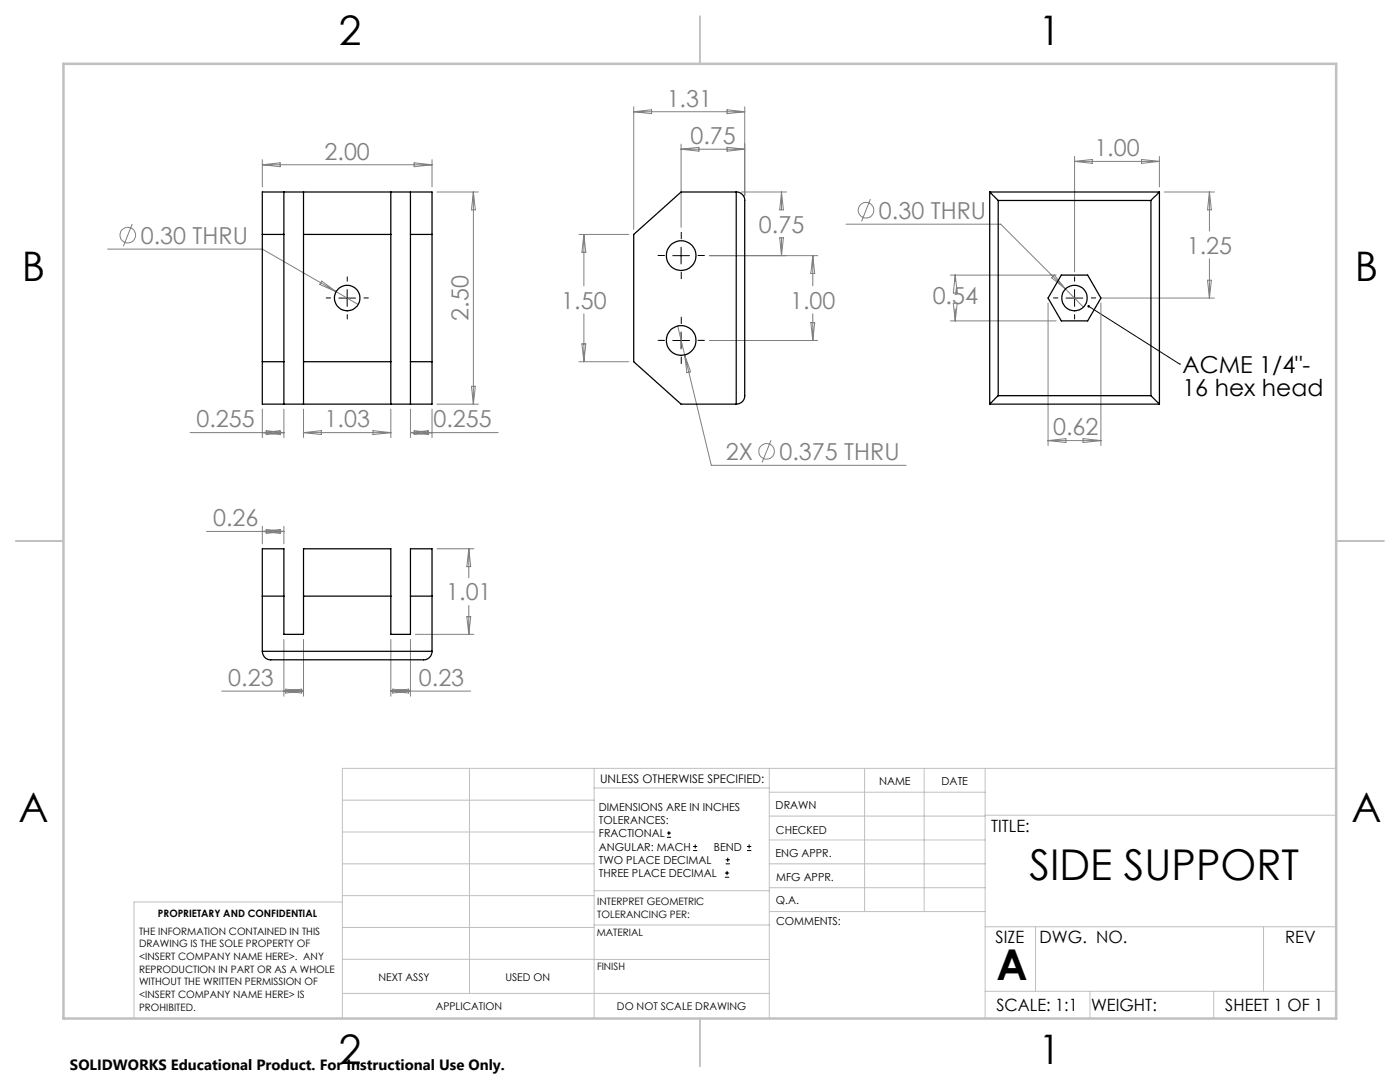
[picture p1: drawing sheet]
<svg xmlns="http://www.w3.org/2000/svg" width="279mm" height="216mm" viewBox="0 0 279 216" stroke-linecap="round" stroke-linejoin="round" font-family="sans-serif">
<g fill="none" stroke="#808080" stroke-width=".2">
<path d="M52.4 31.9v5.4M52.4 32.9l3.5-.4v.8zM52.4 32.9h33.8M82.7 32.5l3.5 .4-3.5 .4zM86.2 31.9v5.4M87.2 38.3h8.3M94.5 38.3l.4 3.6h-.8zM94.5 38.3v42.3M126.5 21.3v24.5M126.5 22.3h22.1M126.5 22.3l3.5-.4v.8zM135.9 28.8v16.6"/>
<path d="M135.9 29.8h12.7M135.9 29.8l3.6-.4v.8zM145.1 29.4l3.5 .4-3.5 .4zM145.1 21.9l3.5 .4-3.5 .4zM148 38.3h9M148.6 21.3v17.7M156 38.3v3.6M156 38.3l.4 3.6h-.8zM173.7 39.7l-1.8 4.5M214.5 31.2v23.1M214.5 32.2h16.9M214.5 32.2l3.5-.4v.8z"/>
<path d="M227.8 31.8l3.6 .4-3.6 .4zM231.4 31.2v6.1M232.4 38.3h10M241.4 38.3l.4 3.6h-.8zM241.4 38.3v7.8M21.5 49.7h30.9l14.7 8.5M26.4 44.7l-1.8 4.4M64.2 56.1l2.9 2.1-3.3-1.4zM67.1 58.2l4.4 2.5M115.5 46.8h10M116.5 46.8v10.2M116.5 46.8l.4 3.5h-.8z"/>
<path d="M141.6 51h21.6M155.6 47.4h.8l-.4 3.6zM156 47.4v3.6M162.2 51v6M162.2 51l.4 3.6h-.8zM168.8 44.7h30.9l13 13M189.7 54.9h21.1M190.6 54.9v1.2M190.6 54.9l.4 3.6h-.7zM209.9 55.4l.5-.5 2.3 2.8zM212.7 57.7l3.5 3.6M219.6 59.5h22.8"/>
<path d="M241 55.9h.8l-.4 3.6zM241.4 51.6v7.9M94.1 77.1h.8l-.4 3.5zM115.5 72.2h10M116.1 68.6h.8l-.4 3.6zM116.5 62.6v9.6M135.3 65.1l1.3 5.7M136.6 70.8l5.4 22.1h38.8M136.6 70.8l1.2 3.4-.7 .2zM141.6 67.9h21.6M161.8 64.4h.8l-.4 3.5zM162.2 62.6v5.3"/>
<path d="M189.7 64h21.1M190.3 60.5h.7l-.4 3.5zM190.6 61.6v2.4M209.2 60.5v28.4M219.7 60.5v28.4M37.9 86.3h18.8M52.4 81.6v5.7M52.4 86.3l3.5-.4v.8zM53.1 85.9l3.6 .4-3.6 .4zM56.7 81.6v5.7M60.6 86.3h17.4M60.6 81.6v5.7"/>
<path d="M60.6 86.3l3.5-.4v.8zM74.4 85.9l3.6 .4-3.6 .4zM78 81.6v5.7M81.9 81.6v5.7M81.9 86.3h17.5M81.9 86.3l3.5-.4v.8zM82.7 85.9l3.5 .4-3.5 .4zM86.2 81.6v5.7M87.2 80.6h8.3M153.9 87.8l-1.8 4.5M209.2 87.9h10.5M209.2 87.9l3.5-.4v.8z"/>
<path d="M216.1 87.5l3.6 .4-3.6 .4zM41.2 106h15.5M52.4 105v3.5M52.4 106l3.5-.3v.7zM53.1 105.7l3.6 .3-3.6 .4zM56.7 105v3.5M87.2 109.5h7.4M93.6 109.5v5.8M93.6 109.5l.3 3.6h-.7zM44.2 137.9h16.4M56.7 127.6v11.3M56.7 137.9l3.5-.4v.8z"/>
<path d="M57 137.5l3.6 .4-3.6 .4zM60.6 127.6v11.3M78 127.6v11.3M78 137.9h15.9M78 137.9l3.6-.4v.8zM78.4 137.5l3.5 .4-3.5 .4zM81.9 127.6v11.3M82.9 126.6h11.7M93.2 123h.7l-.3 3.6zM93.6 120.8v5.8"/>
<circle cx="25.5" cy="46.9" r="1.55"/>
<circle cx="172.8" cy="41.9" r="1.55"/>
<circle cx="153" cy="90.1" r="1.55"/>
</g>
<g fill="none" stroke="#000" stroke-width=".2">
<path d="M67.6 59.5h3.3M69.3 57.8v3.3M134.3 51h3.3M135.9 49.3v3.4M212.8 59.5h3.3M214.5 57.8v3.3M134.3 67.9h3.3M135.9 66.3v3.3M217.2 61.1l18.2 11.5M235.4 72.6h.1M133.1 167.1h.8M133.1 166.2h.8"/>
<path d="M133.5 165.8v.9M138.3 169.7h.8M138.3 168.9h.8M138.7 168.5v.8M144.7 175h.8M144.7 174.2h.8M144.8 172.4h.9M144.8 171.6h.9M145.1 173.8v.8M145.2 171.1v.9M149.1 169.7h.8M149.1 168.9h.8"/>
<path d="M149.5 168.5v.8"/>
</g>
<g fill="none" stroke="#000" stroke-width=".2" stroke-dasharray="15.2 1.3 1.3 1.3">
<path d="M66 59.5h-.9M69.3 56.1v-.9M72.6 59.5h.9M132.6 51h-1.3M136 54.3v1.3M136 47.7v-1.3M139.3 51h1.3M211.1 59.5h-.9M214.5 56.1v-.9M217.8 59.5h.9M69.3 62.8v.9M132.6 67.9h-1.3"/>
<path d="M136 71.3v1.2M136 64.6v-1.3M139.3 67.9h1.3M214.5 62.8v.9"/>
</g>
<g fill="none" stroke="#c0c0c0" stroke-width=".2">
<path d="M68.3 159.7h50.3M93.7 153.3v44.9M118.6 153.3v49.9M118.6 157.2h34.9M153.5 153.3v49.9M153.5 158.1h43.1M172.5 153.3v28.6M184.4 153.3v28.6M196.6 153.3v49.9M266.7 153.3h-198.4v49.9M68.3 178.7h50.3M68.3 172.4h50.3"/>
<path d="M68.3 166h50.3M68.3 180h-41.6v23.2M118.6 177.7h35M153.5 167.6h43.1M153.5 162.8h43.1M153.5 172.4h43.1M153.5 177.1h43.1M196.6 162.7h70.1M68.3 198.2h85.2M68.3 191.4l85.2 .1M68.3 185.1h50.3M118.6 184.6h35"/>
<path d="M153.6 181.9h43M196.6 197.8h70.1M196.6 184.9h70.1M206.7 184.9v12.9M217.5 197.8v5.4M242.2 197.8v5.4M252.2 184.9v12.9"/>
</g>
<path d="M139.7 3.2v9.5M3.1 107.9h9.6M266.7 107.9h9.5M139.7 203.2v9.6" fill="none" stroke="#c0c0c0" stroke-width=".25"/>
<path d="M12.7 12.7h254v190.5h-254z" fill="none" stroke="#c0c0c0" stroke-width=".5"/>
<path d="M217 61a.25 .25 0 0 1 .4 0 .25 .25 0 0 1-.1 .4 .25 .25 0 0 1-.3-.3v-.1l.2 .1z" fill="#000"/>
<g fill="none" stroke="#000" stroke-width=".25">
<path d="M52.4 38.3h33.8v42.3h-33.8zM56.7 38.3v42.3M60.6 38.3v42.3M78 38.3v42.3M81.9 38.3v42.3M146.9 38.3a1.69 1.69 0 0 1 1.7 1.7v39a1.69 1.69 0 0 1-1.7 1.6M146.9 38.3v42.3M146.9 38.3h-11l-9.4 8.5v25.4l9.4 8.4h11M197.5 38.3l1.7 1.7M197.5 38.3h33.9M197.5 38.3v42.3M231.4 38.3l-1.7 1.7"/>
<path d="M231.4 38.3v42.3M52.4 46.8h4.3M60.6 46.8h17.4M81.9 46.8h4.3M199.2 40v39M199.2 40h30.5M211.8 54.9h5.3l2.6 4.6-2.6 4.5h-5.3l-2.6-4.5zM229.7 40v39M52.4 72.2h4.3M60.6 72.2h17.4M81.9 72.2h4.3M199.2 79l-1.7 1.6"/>
<path d="M199.2 79h30.5M229.7 79l1.7 1.6M197.5 80.6h33.9M52.4 119h4.3M60.6 119h17.4M81.9 119h4.3M52.4 130a1.69 1.69 0 0 0 1.6 1.7h30.5a1.69 1.69 0 0 0 1.7-1.7M52.4 130v-20.5h4.3v17.1h3.9v-17.1h17.4v17.1h3.9v-17.1h4.3v20.5M52.4 130h33.8"/>
<circle cx="69.3" cy="59.5" r="2.55"/>
<circle cx="135.9" cy="51" r="2.96"/>
<circle cx="214.4" cy="59.5" r="2.55"/>
<circle cx="135.9" cy="68" r="2.96"/>
</g>
<g font-size="8.5">
<text x="205.5" y="175.5">SIDE SUPPORT</text>
<text x="198.9" y="195.5">A</text>
</g>
<g font-size="8.1">
<text x="67.6" y="8.9">2</text>
<text x="207.3" y="8.9">1</text>
<text x="4.4" y="56.2">B</text>
<text x="270.4" y="56.2">B</text>
<text x="3.7" y="164.1">A</text>
<text x="269.7" y="164.1">A</text>
<text x="67.6" y="212.4">2</text>
<text x="207.3" y="212.4">1</text>
</g>
<g font-size="4.7" fill="#808080">
<text x="133" y="21.3">1.31</text>
<text x="137.8" y="28.7">0.75</text>
<text x="64.8" y="31.8">2.00</text>
<text x="218.4" y="31.2">1.00</text>
<text x="151.5" y="46.4">0.75</text>
<text x="175.4" y="43.6">0.30 THRU</text>
<text x="28.1" y="48.6">0.30 THRU</text>
<text x="236.9" y="50.6">1.25</text>
<text x="93.5" y="64" transform="rotate(-90 93.5 64)">2.50</text>
<text x="112" y="61.6">1.50</text>
<text x="157.7" y="61.6">1.00</text>
<text x="186.1" y="60.6">0.54</text>
<text x="39.2" y="85.3">0.255</text>
<text x="64.8" y="85.3">1.03</text>
<text x="86.5" y="85.3">0.255</text>
<text x="210.2" y="86.9">0.62</text>
<text x="144.9" y="91.8">2X</text>
<text x="155.6" y="91.8">0.375 THRU</text>
<text x="42.5" y="105">0.26</text>
<text x="89.1" y="119.8">1.01</text>
<text x="45.6" y="136.9">0.23</text>
<text x="83.6" y="136.9">0.23</text>
</g>
<g font-size="4.7">
<text x="236" y="74.4">ACME 1/4&quot;-</text>
<text x="236" y="78.9">16 hex head</text>
</g>
<g font-size="3.4">
<text x="197.8" y="166">TITLE:</text>
<text x="198.7" y="188.1">SIZE</text>
<text x="207.5" y="188.1">DWG. NO.</text>
<text x="256.5" y="188.2">REV</text>
<text x="198.8" y="201.7">SCALE: 1:1</text>
<text x="217.7" y="201.8">WEIGHT:</text>
<text x="244.5" y="201.7">SHEET 1 OF 1</text>
</g>
<text font-size="3" x="14" y="213.5">SOLIDWORKS Educational Product. For Instructional Use Only.</text>
<text font-size="2.4" x="119.8" y="156.2">UNLESS OTHERWISE SPECIFIED:</text>
<g font-size="2.2">
<text x="119.5" y="161.8">DIMENSIONS ARE IN INCHES</text>
<text x="154.8" y="161.4">DRAWN</text>
<text x="175.4" y="156.6">NAME</text>
<text x="187.9" y="156.7">DATE</text>
<text x="119.5" y="164.4">TOLERANCES:</text>
<text x="119.5" y="167.1">FRACTIONAL</text>
<text x="154.9" y="166.3">CHECKED</text>
<text x="119.5" y="169.7">ANGULAR: MACH</text>
<text x="119.5" y="172.4">TWO PLACE DECIMAL</text>
<text x="142.5" y="169.7">BEND</text>
<text x="154.8" y="171">ENG APPR.</text>
<text x="119.5" y="175">THREE PLACE DECIMAL</text>
<text x="154.9" y="175.7">MFG APPR.</text>
<text x="154.9" y="180.4">Q.A.</text>
<text x="154.9" y="184.6">COMMENTS:</text>
</g>
<g font-size="2.1">
<text x="75.5" y="195.7">NEXT ASSY</text>
<text x="100.9" y="195.7">USED ON</text>
<text x="86.9" y="201.5">APPLICATION</text>
<text x="123.1" y="201.6">DO NOT SCALE DRAWING</text>
</g>
<g font-size="2">
<text x="31.5" y="182.9">PROPRIETARY AND CONFIDENTIAL</text>
<text x="119.2" y="180.6">INTERPRET GEOMETRIC</text>
<text x="119.2" y="183.1">TOLERANCING PER:</text>
<text x="27.8" y="186.5">THE INFORMATION CONTAINED IN THIS</text>
<text x="27.8" y="189">DRAWING IS THE SOLE PROPERTY OF</text>
<text x="27.8" y="191.6">&lt;INSERT COMPANY NAME HERE&gt;. ANY</text>
<text x="119.1" y="186.7">MATERIAL</text>
<text x="27.8" y="194.1">REPRODUCTION IN PART OR AS A WHOLE</text>
<text x="27.8" y="196.6">WITHOUT THE WRITTEN PERMISSION OF</text>
<text x="119.1" y="193.5">FINISH</text>
<text x="27.8" y="199.1">&lt;INSERT COMPANY NAME HERE&gt; IS</text>
<text x="27.8" y="201.7">PROHIBITED.</text>
</g>
</svg>
